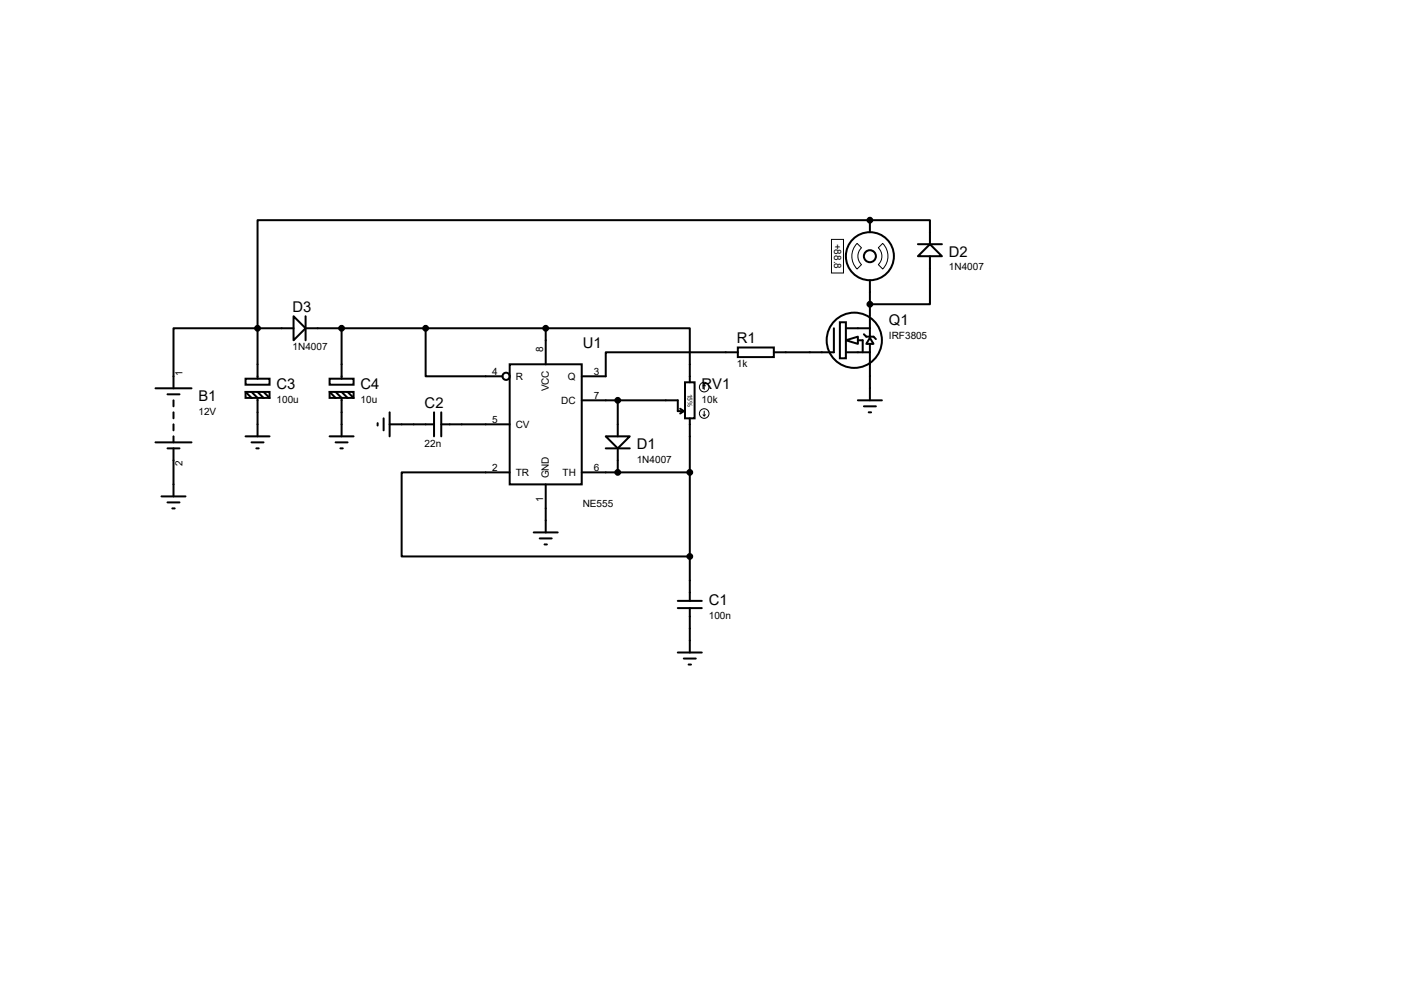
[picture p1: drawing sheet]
<svg xmlns="http://www.w3.org/2000/svg" width="297mm" height="210mm" viewBox="0 0 297 210" stroke-linecap="round" stroke-linejoin="round" font-family="sans-serif">
<g fill="none" stroke="#000" stroke-width=".42">
<path d="M184 46.6h12.7v5M184 46.6h-129.5v22.8M184 46.6v2.5M184 59.3v7.6M194.2 54.2l2.5-2.6 2.6 2.6zM194.2 51.6h5.1M196.7 54.2v10.1h-12.7M54.5 69.4h-17.8v12.7M54.5 69.4h7.6M54.5 69.4v10.7M62.1 66.9l2.5 2.5-2.5 2.6zM64.6 69.4h50.8"/>
<path d="M64.6 66.9v5.1M72.3 69.4v10.7M90 69.4v10.2h16.3M107.8 77h15.3v25.4h-15.3zM115.4 69.4h30.5v11.5M115.4 69.4v7.6M156.1 73.5h7.6v2h-7.6zM156.1 74.5h-28v5.1h-5M176.4 69.4v5.1h-12.7M177.7 68.2h1.2v7.6h-1.2zM178.9 72l2.6-.8v1.5zM178.9 69.4h5.1"/>
<path d="M178.9 74.5h5.1M181.5 72h1v2.5M182.8 70.7l.5 .5h1.5l.5 .5M184 71.5l.8 1.2h-1.5zM184 67.1v4.1M184 72.7v12M32.9 82.1h7.6M32.9 93.6h7.6M35.4 83.4h2.6M35.4 94.8h2.6M36.7 84.7v1.2M36.7 87.2v1.3"/>
<path d="M36.7 89.7v1.3M36.7 92.3v1.3M36.7 94.8v10.2M51.9 80.1h5.1v1.3h-5.1zM51.9 82.9h5.1v1.3h-5.1zM51.9 82.9l1.3 1.3M51.9 92.3h5.1M53.2 82.9l1.3 1.3v8.1M53.2 93.6h2.6M54.2 94.8h.5M54.5 82.9l1.3 1.3M55.8 82.9l1.2 1.3"/>
<path d="M69.7 80.1h5.1v1.3h-5.1zM69.7 82.9h5.1v1.3h-5.1zM69.7 92.3h5.1M69.7 82.9l1.3 1.3M71 82.9l1.3 1.3v8.1M71 93.6h2.5M72 94.8h.5M72.3 82.9l1.2 1.3M73.5 82.9l1.3 1.3M79.9 89.5v.5M81.2 88.5v2.5M82.4 89.7h9.4"/>
<path d="M82.4 87.2v5.1M91.8 87.2v5.1M93.3 89.7h14.5M93.3 87.2v5.1M107.8 99.9h-22.8v17.8h60.9M123.1 84.7h20.3v2.3h1.3M123.1 99.9h22.8M128.1 92.3h5.1l-2.5 2.5zM128.1 94.8h5.1M130.7 84.7v7.6M130.7 94.8v5.1M143.9 86.4l.8 .6"/>
<path d="M144.7 87l-.8 .5M144.9 80.9h2v7.6h-2zM145.9 88.5v38.6M181.5 84.7h5.1M182.8 85.9h2.5M183.8 87.2h.5M34.2 105h5M35.4 106.3h2.6M36.4 107.5h.6M112.9 112.6h5.1M114.2 113.9h2.5M115.2 115.1h.5"/>
<path d="M115.4 102.4v10.2M143.4 128.6h5.1M143.4 127.1h5.1M143.4 138h5.1M144.7 139.3h2.5M145.9 128.6v9.4M145.7 140.5h.5"/>
<circle cx="184" cy="54.2" r="5.1"/>
<circle cx="184" cy="54.2" r="1.27"/>
<circle cx="107.1" cy="79.6" r=".76"/>
<circle cx="180.7" cy="72" r="5.8"/>
</g>
<g fill="#000">
<circle cx="184" cy="46.6" r=".21"/>
<circle cx="184" cy="64.3" r=".21"/>
</g>
<g fill="none" stroke="#000" stroke-width=".21">
<path d="M175.9 50.6h2.5v7.1h-2.5zM181.3 51.5l.9 .9a2.46 2.46 0 0 0 0 3.6l-.9 .9a3.9 3.9 0 0 1 0-5.4zM186.7 51.5a3.9 3.9 0 0 1 0 5.4l-.9-.9a2.46 2.46 0 0 0 0-3.6zM148.7 87.7l.3 .3M149 81.4l.2 .2M149 81.4l-.3 .2M149 81.4v1M149 87v1M149.2 87.7l-.2 .3"/>
<circle cx="149" cy="81.9" r="1.02"/>
<circle cx="149" cy="87.5" r="1.02"/>
</g>
<g fill="#000" stroke="#000" stroke-width=".42">
<circle cx="184" cy="46.6" r=".51"/>
<circle cx="54.5" cy="69.4" r=".51"/>
<circle cx="72.3" cy="69.4" r=".51"/>
<circle cx="90" cy="69.4" r=".51"/>
<circle cx="115.4" cy="69.4" r=".51"/>
<circle cx="184" cy="64.3" r=".51"/>
<circle cx="130.7" cy="84.7" r=".51"/>
<circle cx="130.7" cy="99.9" r=".51"/>
<circle cx="145.9" cy="99.9" r=".51"/>
<circle cx="145.9" cy="117.7" r=".51"/>
</g>
<g font-size="3.1">
<text x="200.7" y="54.3">D2</text>
<text x="61.9" y="66">D3</text>
<text x="188" y="68.7">Q1</text>
<text x="123.3" y="73.6">U1</text>
<text x="155.9" y="72.6">R1</text>
<text x="58.5" y="82.2">C3</text>
<text x="76.3" y="82.2">C4</text>
<text x="148.4" y="82.2">RV1</text>
<text x="42" y="84.8">B1</text>
<text x="89.8" y="86.3">C2</text>
<text x="134.7" y="94.9">D1</text>
<text x="149.9" y="127.9">C1</text>
</g>
<g font-size="2.1">
<text x="176.5" y="51.5" transform="rotate(90 176.5 51.5)">+88.8</text>
<text x="200.7" y="57.2">1N4007</text>
<text x="188" y="71.7">IRF3805</text>
<text x="61.9" y="74.1">1N4007</text>
<text x="114.9" y="74.5" transform="rotate(-90 114.9 74.5)">8</text>
<text x="155.9" y="77.7">1k</text>
<text x="38.6" y="79.6" transform="rotate(-90 38.6 79.6)">1</text>
<text x="104.1" y="79.2">4</text>
<text x="109.1" y="80.3">R</text>
<text x="116.1" y="82.8" transform="rotate(-90 116.1 82.8)">VCC</text>
<text x="120.1" y="80.3">Q</text>
<text x="125.6" y="79.2">3</text>
<text x="42" y="87.7">12V</text>
<text x="58.5" y="85.1">100u</text>
<text x="76.3" y="85.1">10u</text>
<text x="104.1" y="89.4">5</text>
<text x="118.7" y="85.4">DC</text>
<text x="125.6" y="84.3">7</text>
<text x="148.4" y="85.1">10k</text>
<text x="89.8" y="94.4">22n</text>
<text x="109.1" y="90.5">CV</text>
<text x="38.6" y="98.6" transform="rotate(-90 38.6 98.6)">2</text>
<text x="104.1" y="99.5">2</text>
<text x="109.1" y="100.7">TR</text>
<text x="116.1" y="101.2" transform="rotate(-90 116.1 101.2)">GND</text>
<text x="119" y="100.7">TH</text>
<text x="125.6" y="99.5">6</text>
<text x="134.7" y="97.8">1N4007</text>
<text x="114.9" y="106.2" transform="rotate(-90 114.9 106.2)">1</text>
<text x="123.3" y="107.1">NE555</text>
<text x="149.9" y="130.9">100n</text>
</g>
<text font-size="1.4" x="145.5" y="83.2" transform="rotate(90 145.5 83.2)">15%</text>
</svg>
